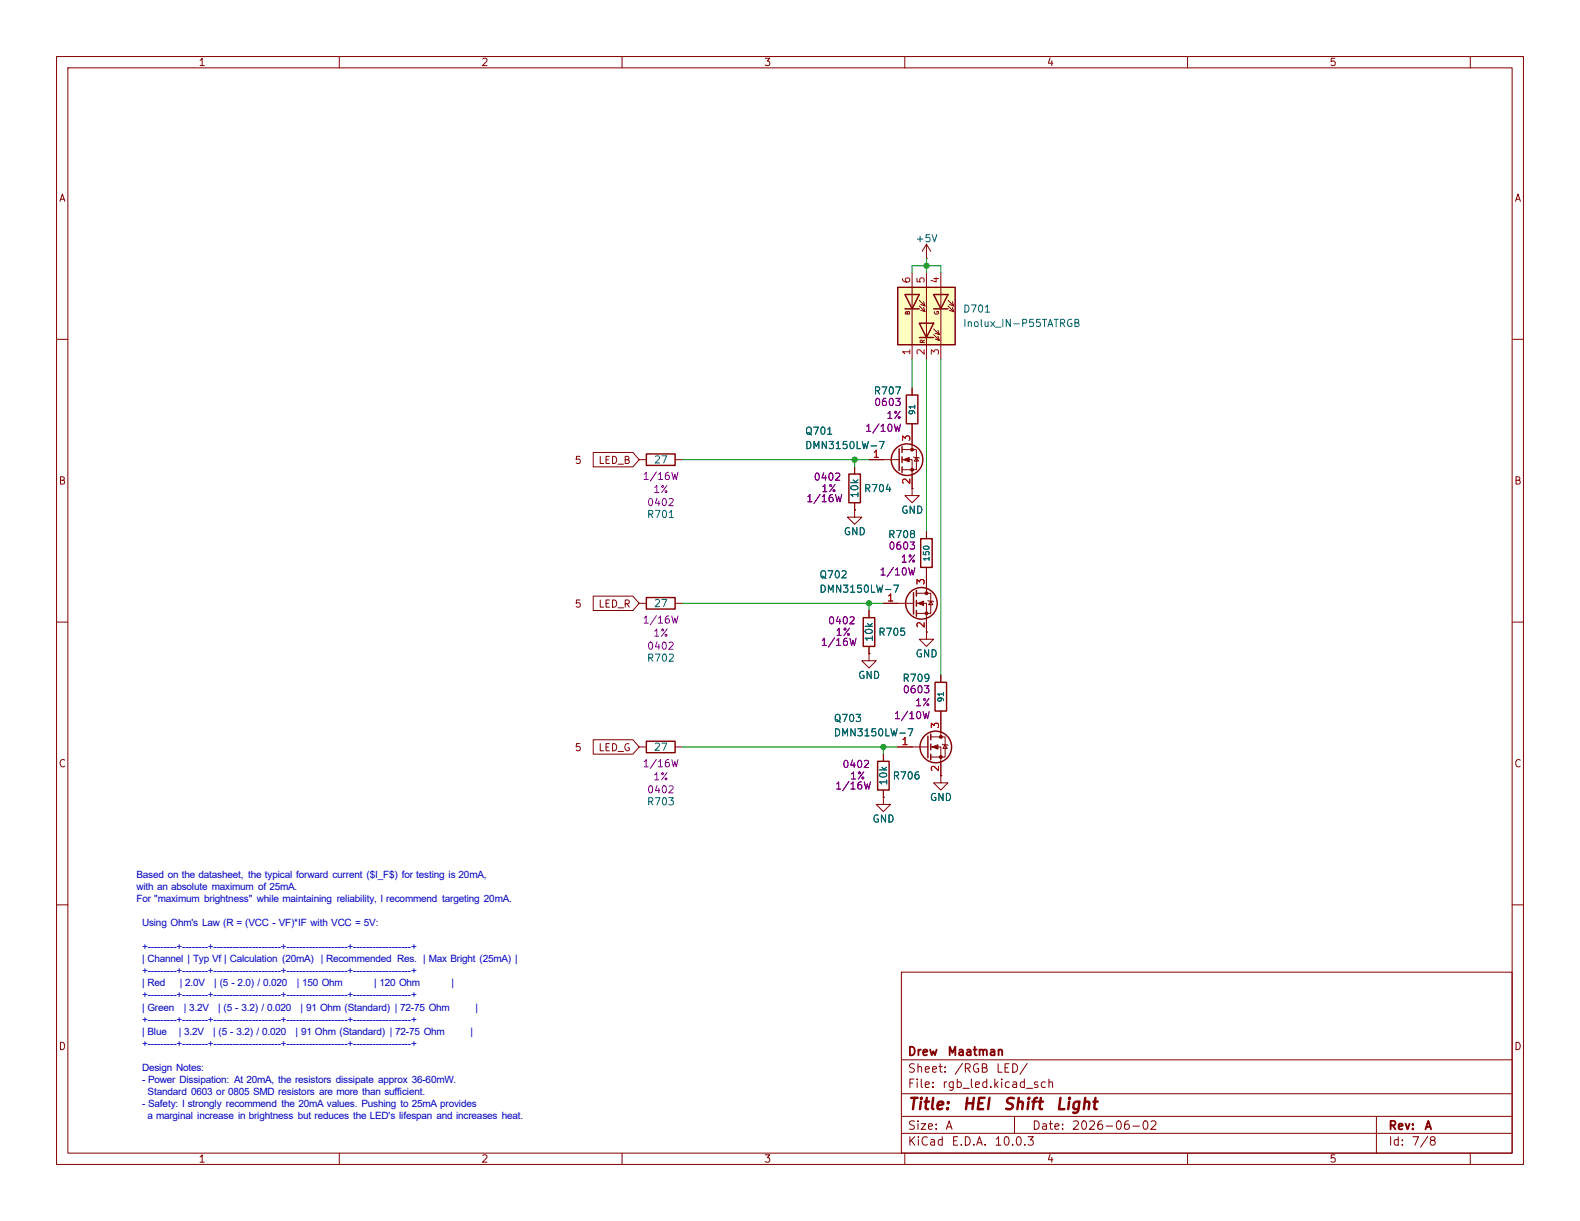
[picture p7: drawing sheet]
<svg xmlns="http://www.w3.org/2000/svg" width="279mm" height="216mm" viewBox="0 0 279 216" stroke-linecap="round" stroke-linejoin="round" font-family="sans-serif">
<g fill="none" stroke="#840000" stroke-width=".18">
<path d="M10 10h259.4v195.9h-259.4zM12 12h255.4v191.9h-255.4zM60 10v2M110 10v2M160 10v2M210 10v2M260 10v2M10 60h2M267.4 60h2M113 81.3h1.3M119.4 81.3h1.2M151.1 90.2v1.2h1.3l-1.3 1.3-1.2-1.3h1.2"/>
<path d="M151.1 90.2h.1M161.3 86.4v1.2h1.3l-1.3 1.3-1.3-1.3h1.3M161.3 86.4h.1M163.8 94v1.3M10 110h2M113 106.7h1.3M119.4 106.7h1.2M153.7 115.6v1.2h1.2l-1.2 1.3-1.3-1.3h1.3M153.7 115.6h.1M153.7 108v1.2M153.7 114.3v1.3M156.2 106.7h5.3"/>
<path d="M162.1 104.9h2.5v3.6h-2.5M162.1 106.7h1.7v5.1M163.8 111.8v1.2h1.3l-1.3 1.3-1.2-1.3h1.2M163.8 111.8h.1M163.8 100.3v4.6M164.1 106.2l.1 .1h.8l.1 .1M164.6 106.3l.4 .6h-.8zM166.4 119.4v1.3M267.4 110h2M113 132.1h1.3M119.4 132.1h1.2M156.2 133.4v1.2"/>
<path d="M156.2 139.7v1.3M158.7 132.1h5.4M164.6 130.3h2.5v3.6h-2.5M164.6 132.1h1.8v5.1M166.4 137.2v1.2h1.2l-1.2 1.3-1.3-1.3h1.3M166.4 137.2h.1M166.4 125.7v4.6M166.6 131.6l.2 .1h.7l.1 .1M167.1 131.7l.4 .6h-.7zM156.2 141v1.2h1.3l-1.3 1.3-1.3-1.3h1.3M156.2 141h.1M10 160h2"/>
<path d="M159.4 171.9h108v32h-108zM267.4 160h2M159.4 197.4h108M159.4 193.4h108M159.4 187.4h108M179.4 197.4v3M243.4 197.4v6.5M60 203.9v2M110 203.9v2M159.4 200.4h108M160 203.9v2M210 203.9v2"/>
<path d="M260 203.9v2"/>
</g>
<g fill="none" stroke="#840000" stroke-width=".25">
<path d="M114.3 80.3h5.1v2h-5.1zM162.8 95.3h2v5h-2zM114.3 105.7h5.1v2h-5.1zM152.7 109.2h2v5.1h-2zM161.5 104.8v3.8M162.1 104.4v1M162.1 106.2v1M162.1 108v1M114.3 131.1h5.1v2h-5.1zM155.2 134.6h2v5.1h-2zM164.1 130.2v3.8M164.6 129.8v1"/>
<path d="M164.6 131.6v1M164.6 133.4v1M165.4 120.7h2v5h-2z"/>
<circle cx="162.9" cy="106.7" r="2.79"/>
<circle cx="165.5" cy="132.1" r="2.79"/>
</g>
<g fill="#840000" stroke="#840000" stroke-width=".18">
<path d="M162.3 106.7l1-.4v.8z"/>
<path d="M164.8 132.1l1.1-.4v.8z"/>
<circle cx="163.8" cy="104.9" r=".25"/>
<circle cx="163.8" cy="108.5" r=".25"/>
<circle cx="166.4" cy="130.3" r=".25"/>
<circle cx="166.4" cy="133.9" r=".25"/>
</g>
<path d="M158.7 50.8h10.2v10.2h-10.2z" fill="#ffffc2"/>
<g fill="none" stroke="#840000" stroke-width=".25">
<path d="M158.7 50.8h10.2v10.2h-10.2zM160 52.1h2.6l-1.3 2.5zM160 54.6h2.6M162.6 57.2h2.5l-1.3 2.5zM162.6 59.7h2.5M165.1 52.1h2.5l-1.2 2.5zM165.1 54.6h2.5M159 79.4v3.8M159.5 79v1M160.3 69.9h2v5h-2zM150.1 83.8h2v5.1h-2zM159.5 80.8v1"/>
<path d="M159.5 82.6v1"/>
<circle cx="160.4" cy="81.3" r="2.79"/>
</g>
<g fill="none" stroke="#840000" stroke-width=".18">
<path d="M161.3 48.3v15.2M162.6 53.1l1 1M162.6 54.1l1 1M163.3 53.3l.3 .8-.8-.3M163.3 54.4l.3 .7-.8-.2M163.8 45.7h.1M163.8 43.2v2.5M163.8 48.3v15.2M163.8 43.2l-.7 1.3M163.8 43.2l.8 1.3M165.1 58.2l1 1M165.1 59.2l1 1"/>
<path d="M165.9 58.4l.2 .8-.7-.3M165.9 59.4l.2 .8-.7-.3M166.4 48.3v15.2M167.6 53.1l1.1 1M167.6 54.1l1.1 1M168.4 53.3l.3 .8-.8-.3M168.4 54.4l.3 .7-.8-.2M159.5 79.5h2.6v3.6h-2.6M161.3 68.6v1.3M161.3 74.9v4.6M104.9 80h7l1.1 1.3-1.1 1.3h-7zM151.1 90.2h.1"/>
<path d="M151.1 82.6v1.2M151.1 88.9v1.3M153.7 81.3h5.3M159.5 81.3h1.8v5.1M161.3 86.4h.1M161.5 80.8l.2 .1h.7l.2 .1M162.1 80.9l.3 .6h-.7zM163.8 94v1.3M104.9 105.4h7l1.1 1.3-1.1 1.3h-7zM153.7 115.6h.1M153.7 108v1.2M153.7 114.3v1.3"/>
<path d="M156.2 106.7h2.5M163.8 111.8h.1M163.8 100.3v3.8M163.8 109.2v2.6M166.4 119.4v1.3M104.9 130.8h7l1.1 1.3-1.1 1.3h-7zM156.2 133.4v1.2M156.2 139.7v1.3M158.7 132.1h2.6M166.4 137.2h.1M166.4 125.7v3.8M166.4 134.6v2.6"/>
<path d="M156.2 141h.1"/>
</g>
<g fill="#840000" stroke="#840000" stroke-width=".18">
<path d="M159.8 81.3l1-.4v.8z"/>
<circle cx="161.3" cy="79.5" r=".25"/>
<circle cx="161.3" cy="83.1" r=".25"/>
</g>
<path d="M161.3 48.3v-1.3h5.1v1.3M163.8 45.7v2.6M161.3 63.5v5.1M163.8 63.5v30.5M166.4 63.5v55.9M120.6 81.3h33.1M151.1 81.3v1.3M120.6 106.7h35.6M153.7 106.7v1.3M120.6 132.1h38.1M156.2 132.1v1.3" fill="none" stroke="#009600" stroke-width=".18"/>
<g fill="#009600" stroke="#009600" stroke-width=".18">
<circle cx="156.2" cy="132.1" r=".46"/>
<circle cx="151.1" cy="81.3" r=".46"/>
<circle cx="153.7" cy="106.7" r=".46"/>
<circle cx="163.8" cy="47" r=".46"/>
</g>
<g font-size="2" fill="#840000">
<text x="160.4" y="196.7">Title:</text>
<text x="170.1" y="196.7">HEI</text>
<text x="177.2" y="196.7">Shift</text>
<text x="186.5" y="196.7">Light</text>
</g>
<g font-size="1.8" fill="#0000c2">
<text x="24.1" y="155.2">Based on the datasheet, the typical forward current ($I_F$) for testing is 20mA,</text>
<text x="24.1" y="157.4">with an absolute maximum of 25mA.</text>
<text x="24.1" y="159.5">For &quot;maximum brightness&quot; while maintaining reliability, I recommend targeting 20mA.</text>
<text x="25.1" y="163.8">Using Ohm's Law (R = (VCC - VF)*IF with VCC = 5V:</text>
<text x="25.1" y="168">+---------+--------+---------------------+-------------------+------------------+</text>
<text x="25.1" y="170.2">| Channel | Typ Vf | Calculation (20mA) | Recommended Res. | Max Bright (25mA) |</text>
<text x="25.1" y="172.3">+---------+--------+---------------------+-------------------+------------------+</text>
<text x="25.1" y="174.4">| Red</text>
<text x="25.1" y="176.6">+---------+--------+---------------------+-------------------+------------------+</text>
<text x="25.1" y="178.7">| Green</text>
<text x="31.8" y="174.4">| 2.0V</text>
<text x="32.5" y="178.7">| 3.2V</text>
<text x="37.9" y="174.4">| (5 - 2.0) / 0.020</text>
<text x="38.6" y="178.7">| (5 - 3.2) / 0.020</text>
<text x="52.5" y="174.4">| 150 Ohm</text>
<text x="53.2" y="178.7">| 91 Ohm (Standard) | 72-75 Ohm</text>
<text x="66.2" y="174.4">| 120 Ohm</text>
<text x="79.9" y="174.4">|</text>
<text x="84.1" y="178.7">|</text>
<text x="25.1" y="180.8">+---------+--------+---------------------+-------------------+------------------+</text>
<text x="25.1" y="183">| Blue</text>
<text x="25.1" y="185.1">+---------+--------+---------------------+-------------------+------------------+</text>
<text x="31.6" y="183">| 3.2V</text>
<text x="37.7" y="183">| (5 - 3.2) / 0.020</text>
<text x="52.3" y="183">| 91 Ohm (Standard) | 72-75 Ohm</text>
<text x="83.2" y="183">|</text>
<text x="25.1" y="189.4">Design Notes:</text>
<text x="25.1" y="191.5">- Power Dissipation: At 20mA, the resistors dissipate approx 36-60mW.</text>
<text x="25.1" y="195.8">- Safety: I strongly recommend the 20mA values. Pushing to 25mA provides</text>
<text x="26.1" y="193.6">Standard 0603 or 0805 SMD resistors are more than sufficient.</text>
<text x="26.1" y="197.9">a marginal increase in brightness but reduces the LED's lifespan and increases heat.</text>
</g>
<g font-size="1.5" fill="#840000">
<text x="160.4" y="190">Sheet:</text>
<text x="160.4" y="187">Drew</text>
<text x="167.4" y="187">Maatman</text>
<text x="168.6" y="190">/RGB</text>
<text x="176" y="190">LED/</text>
<text x="160.4" y="192.7">File:</text>
<text x="166.5" y="192.7">rgb_led.kicad_sch</text>
<text x="160.4" y="202.9">KiCad</text>
<text x="160.4" y="200.1">Size:</text>
<text x="167.1" y="200.1">A</text>
<text x="168.1" y="202.9">E.D.A.</text>
<text x="175.7" y="202.9">10.0.3</text>
<text x="182.4" y="200.1">Date:</text>
<text x="189.4" y="200.1">2026-06-02</text>
<text x="245.4" y="200.1">Rev:</text>
<text x="245.4" y="202.9">Id:</text>
<text x="249.5" y="202.9">7/8</text>
<text x="251.8" y="200.1">A</text>
</g>
<g font-size="1.3" fill="#840000">
<text x="35" y="12">1</text>
<text x="85" y="12">2</text>
<text x="135" y="12">3</text>
<text x="185" y="12">4</text>
<text x="235" y="12">5</text>
<text x="10.3" y="36">A</text>
<text x="267.7" y="36">A</text>
<text x="101.5" y="82.3">5</text>
<text x="105.7" y="82.3">LED_B</text>
<text x="10.3" y="86">B</text>
<text x="267.7" y="86">B</text>
<text x="101.5" y="107.7">5</text>
<text x="105.7" y="107.7">LED_R</text>
<text x="10.3" y="136">C</text>
<text x="101.5" y="133.1">5</text>
<text x="105.7" y="133.1">LED_G</text>
<text x="267.7" y="136">C</text>
<text x="10.3" y="186">D</text>
<text x="267.7" y="186">D</text>
<text x="35" y="205.9">1</text>
<text x="85" y="205.9">2</text>
<text x="135" y="205.9">3</text>
<text x="185" y="205.9">4</text>
<text x="235" y="205.9">5</text>
</g>
<g font-size="1.3" fill="#006464">
<text x="161.8" y="43.1">+5V</text>
<text x="170.2" y="55.6">D701</text>
<text x="170.2" y="58.1">Inolux_IN-P55TATRGB</text>
<text x="154.4" y="70.1">R707</text>
<text x="142.2" y="77.2">Q701</text>
<text x="115.5" y="82.3">27</text>
<text x="142.2" y="79.7">DMN3150LW-7</text>
<text x="152.1" y="88.2" transform="rotate(-90 152.1 88.2)">10k</text>
<text x="152.7" y="87.3">R704</text>
<text x="114.3" y="91.9">R701</text>
<text x="149.1" y="95">GND</text>
<text x="156.9" y="95.5">R708</text>
<text x="159.3" y="91.1">GND</text>
<text x="115.5" y="107.7">27</text>
<text x="144.8" y="105.1">DMN3150LW-7</text>
<text x="144.8" y="102.6">Q702</text>
<text x="154.6" y="113.6" transform="rotate(-90 154.6 113.6)">10k</text>
<text x="155.2" y="112.7">R705</text>
<text x="114.3" y="117.3">R702</text>
<text x="161.8" y="116.5">GND</text>
<text x="151.6" y="120.4">GND</text>
<text x="159.5" y="120.9">R709</text>
<text x="147.3" y="130.5">DMN3150LW-7</text>
<text x="147.3" y="128">Q703</text>
<text x="115.5" y="133.1">27</text>
<text x="114.3" y="142.7">R703</text>
<text x="157.2" y="139" transform="rotate(-90 157.2 139)">10k</text>
<text x="157.7" y="138.1">R706</text>
<text x="164.3" y="141.9">GND</text>
<text x="154.2" y="145.8">GND</text>
</g>
<g font-size="1.3" fill="#a90000">
<text x="161.3" y="50.2" transform="rotate(-90 161.3 50.2)">6</text>
<text x="163.8" y="50.2" transform="rotate(-90 163.8 50.2)">5</text>
<text x="166.3" y="50.2" transform="rotate(-90 166.3 50.2)">4</text>
<text x="161.3" y="62.9" transform="rotate(-90 161.3 62.9)">1</text>
<text x="163.8" y="62.9" transform="rotate(-90 163.8 62.9)">2</text>
<text x="166.3" y="62.9" transform="rotate(-90 166.3 62.9)">3</text>
<text x="154.2" y="81.3">1</text>
<text x="161.3" y="78.2" transform="rotate(-90 161.3 78.2)">3</text>
<text x="161.3" y="85.8" transform="rotate(-90 161.3 85.8)">2</text>
<text x="156.8" y="106.7">1</text>
<text x="163.8" y="103.6" transform="rotate(-90 163.8 103.6)">3</text>
<text x="163.8" y="111.2" transform="rotate(-90 163.8 111.2)">2</text>
<text x="166.3" y="129" transform="rotate(-90 166.3 129)">3</text>
<text x="159.3" y="132.1">1</text>
<text x="166.3" y="136.6" transform="rotate(-90 166.3 136.6)">2</text>
</g>
<g font-size="1.3" fill="#840084">
<text x="152.9" y="76.7">1/10W</text>
<text x="154.5" y="72.1">0603</text>
<text x="156.6" y="74.4">1%</text>
<text x="113.5" y="85.2">1/16W</text>
<text x="114.3" y="89.8">0402</text>
<text x="115.4" y="87.5">1%</text>
<text x="142.5" y="89.1">1/16W</text>
<text x="143.8" y="85.3">0402</text>
<text x="145.1" y="87.3">1%</text>
<text x="157" y="97.5">0603</text>
<text x="159.2" y="99.8">1%</text>
<text x="155.4" y="102.1">1/10W</text>
<text x="113.5" y="110.6">1/16W</text>
<text x="115.4" y="112.9">1%</text>
<text x="146.3" y="110.7">0402</text>
<text x="147.7" y="112.7">1%</text>
<text x="114.3" y="115.2">0402</text>
<text x="145" y="114.5">1/16W</text>
<text x="159.5" y="122.9">0603</text>
<text x="161.7" y="125.2">1%</text>
<text x="158" y="127.5">1/10W</text>
<text x="113.5" y="136">1/16W</text>
<text x="148.9" y="136.1">0402</text>
<text x="114.3" y="140.6">0402</text>
<text x="115.4" y="138.3">1%</text>
<text x="147.6" y="139.9">1/16W</text>
<text x="150.2" y="138.1">1%</text>
</g>
<g font-size="1" fill="#006464">
<text x="162.1" y="73.5" transform="rotate(-90 162.1 73.5)">91</text>
<text x="164.6" y="99.4" transform="rotate(-90 164.6 99.4)">150</text>
<text x="167.1" y="124.3" transform="rotate(-90 167.1 124.3)">91</text>
</g>
<g font-size=".8" fill="#840000">
<text x="161.1" y="55.8" transform="rotate(-90 161.1 55.8)">B</text>
<text x="166.2" y="55.8" transform="rotate(-90 166.2 55.8)">G</text>
<text x="163.7" y="60.8" transform="rotate(-90 163.7 60.8)">R</text>
</g>
</svg>
